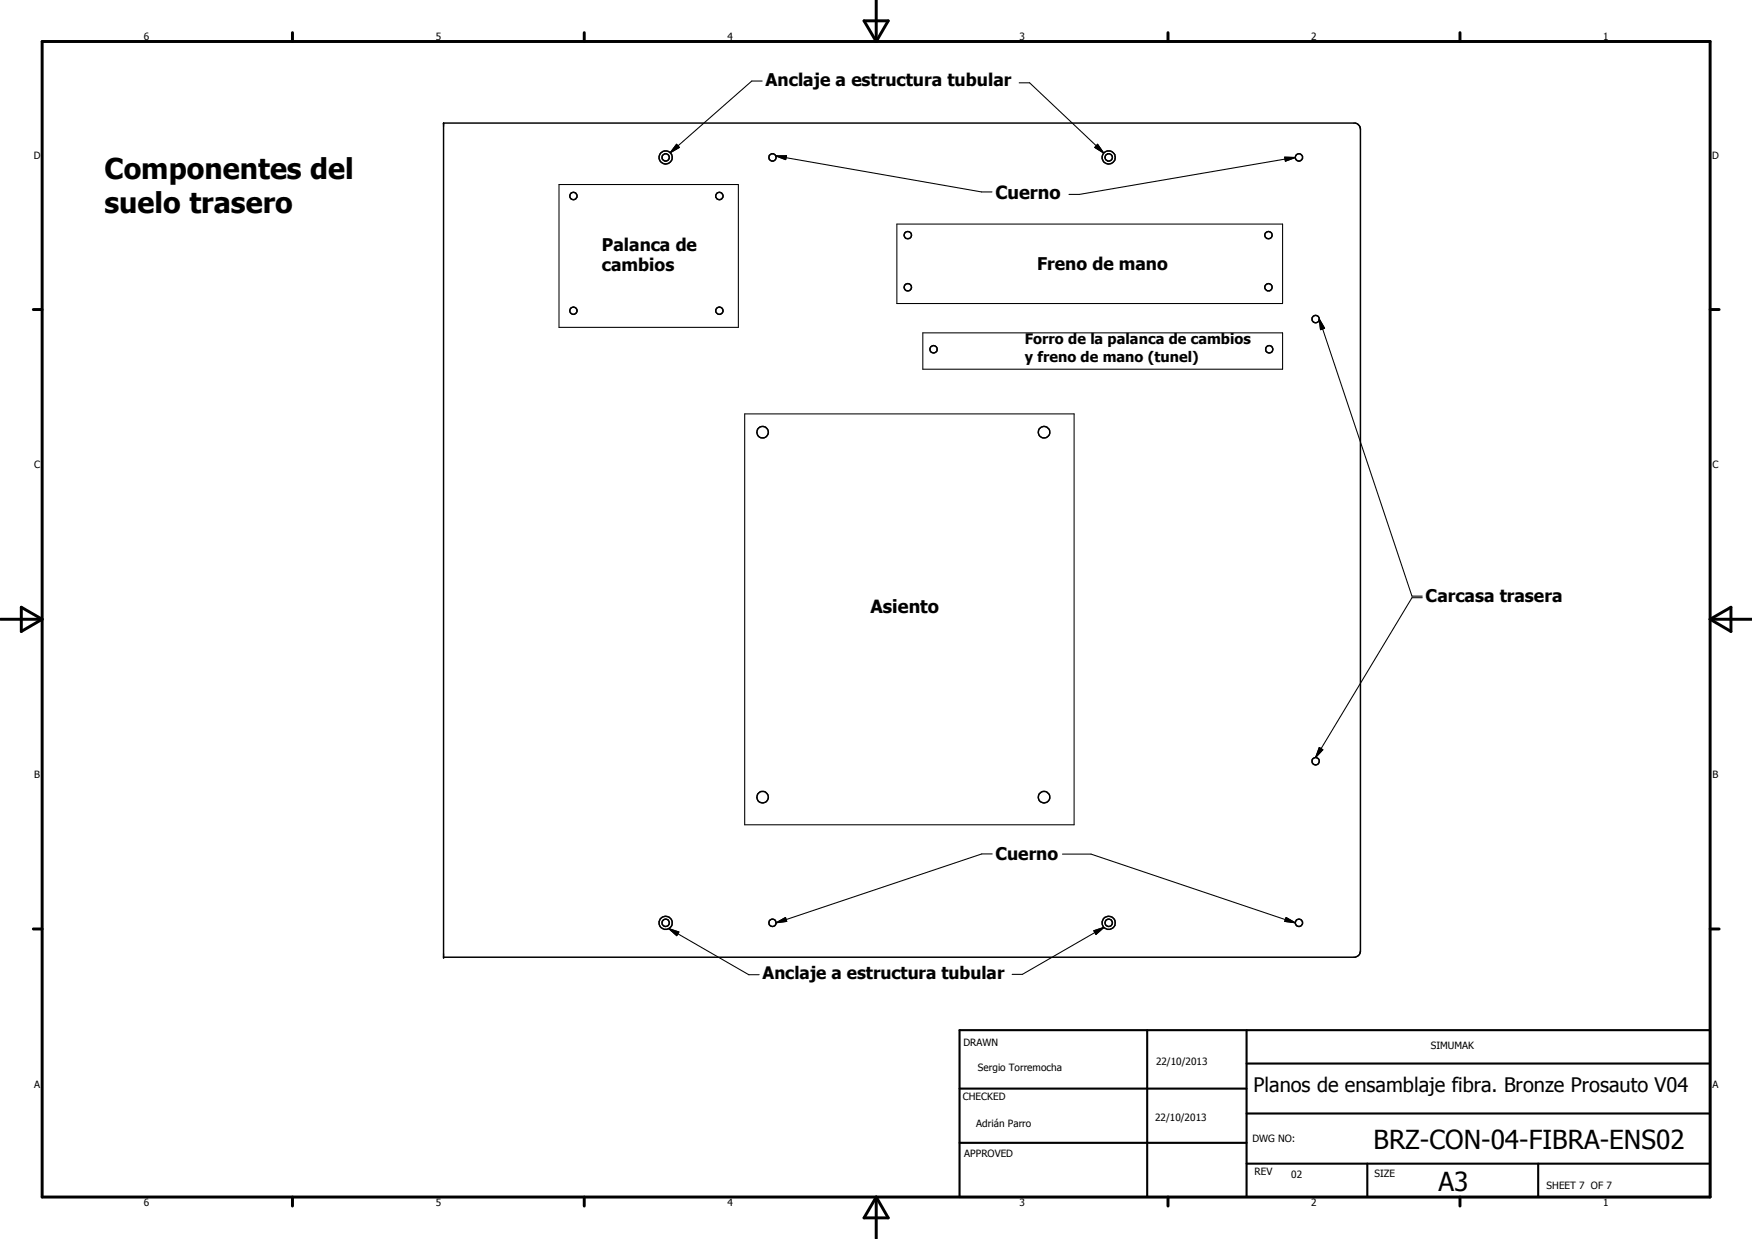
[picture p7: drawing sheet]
<svg xmlns="http://www.w3.org/2000/svg" width="420mm" height="297mm" viewBox="0 0 420 297" stroke-linecap="round" stroke-linejoin="round" font-family="sans-serif">
<g fill="none" stroke="#000" stroke-width=".35">
<path d="M106.4 29.5h218.6l.6 .2 .4 .4 .3 .8v197.2l-.3 .8-1 .6h-218.6z"/>
<circle cx="159.6" cy="37.8" r=".88"/>
<circle cx="159.6" cy="37.7" r="1.58"/>
<circle cx="185.2" cy="37.7" r=".88"/>
<circle cx="265.9" cy="37.7" r="1.58"/>
<circle cx="265.9" cy="37.7" r=".89"/>
<circle cx="311.5" cy="37.7" r=".87"/>
<circle cx="137.5" cy="47" r=".87"/>
<circle cx="172.5" cy="47" r=".89"/>
<circle cx="217.7" cy="56.4" r=".88"/>
<circle cx="304.2" cy="56.4" r=".88"/>
<circle cx="137.5" cy="74.5" r=".87"/>
<circle cx="172.5" cy="74.5" r=".88"/>
<circle cx="217.7" cy="68.9" r=".88"/>
<circle cx="304.2" cy="68.9" r=".88"/>
<circle cx="315.5" cy="76.5" r=".89"/>
<circle cx="223.9" cy="83.7" r=".88"/>
<circle cx="304.4" cy="83.7" r=".88"/>
<circle cx="182.9" cy="103.6" r="1.38"/>
<circle cx="250.4" cy="103.6" r="1.4"/>
<circle cx="182.9" cy="191.1" r="1.38"/>
<circle cx="250.4" cy="191.1" r="1.36"/>
<circle cx="315.5" cy="182.5" r=".89"/>
<circle cx="159.6" cy="221.2" r=".88"/>
<circle cx="159.6" cy="221.2" r="1.58"/>
<circle cx="185.2" cy="221.2" r=".88"/>
<circle cx="265.9" cy="221.2" r=".88"/>
<circle cx="265.9" cy="221.2" r="1.59"/>
<circle cx="311.5" cy="221.2" r=".88"/>
</g>
<g fill="#000">
<circle cx="106.4" cy="29.5" r=".18"/>
<circle cx="106.4" cy="229.5" r=".18"/>
</g>
<g fill="none" stroke="#000" stroke-width=".71">
<path d="M10.1 9.9h400v277.1h-400zM70.1 7.8v2.1M140.1 7.8v2.1M207.2 5h5.8l-2.9 4.9zM210.1 0v9.9M280.1 7.8v2.1M350.1 7.8v2.1M8 74.2h2.1M410.1 74.2h2.2M.1 148.5h10M5.1 145.6l5 2.9-5 2.9zM410.1 148.5h10"/>
<path d="M410.1 148.5l5-2.9v5.8zM8 222.7h2.1M410.1 222.7h2.2M70.1 287v2.1M140.1 287v2.1M210.1 287v10M210.1 287l2.9 5h-5.8zM280.1 287v2.1M350.1 287v2.1"/>
</g>
<path d="M230.1 247h180v40h-180zM275.1 247v40M298.9 255h111.2M298.9 247v40M230.1 274h68.8M230.1 261h68.8M298.9 279h111.2M298.9 267h111.2M327.9 279v8M368.9 279v8" fill="none" stroke="#000" stroke-width=".51"/>
<g fill="none" stroke="#000" stroke-width=".25">
<path d="M182.8 19.4h-2.5l-19.6 17.2M244.4 19.9h2.5l17.8 16.8M162.3 34.6l.6 .7-2.2 1.3zM186 37.4l2.6-.1-.2 1zM186 37.4l49.4 8.6h2.5M263.2 34.6l1.5 2.1-2.2-1.4zM308.1 37.7l2.5 .1-2.3 .9zM310.6 37.8l-51.7 8.8h-2.5M134.1 44.2h43v34.3h-43zM215.1 53.7h92.5v19.1h-92.5zM221.3 79.8h86.3v8.7h-86.3zM316.4 76.5l1.3 2.2-1 .3z"/>
<path d="M316.4 76.5l22.2 66.4h2.5M178.6 99.2h79v98.5h-79zM341.1 143.3h-2.5l-23.1 38.3M316.4 179.2l.8 .5-1.7 1.9zM237.9 204.7h-2.5l-49.3 16.5M254.8 204.8h6.9l48.9 16.4M308.4 220l2.2 1.2-2.5-.3zM160.4 222.6l2.4 .8-.5 .9zM160.4 222.6l19.2 11.1h2.5M186.1 221.2l2.3-1.2 .3 .9zM262.3 223.1l2.4-.8-1.9 1.7zM264.7 222.3l-19.5 11.3h-2.5"/>
</g>
<path d="M162.3 34.6l.6 .7-2.2 1.3zM186 37.4l2.6-.1-.2 1zM263.2 34.6l1.5 2.1-2.2-1.4zM308.1 37.7l2.5 .1-2.3 .9zM316.4 76.5l1.3 2.2-1 .3zM316.4 179.2l.8 .5-1.7 1.9zM186.1 221.2l2.3-1.2 .3 .9zM160.4 222.6l2.4 .8-.5 .9zM262.3 223.1l2.4-.8-1.9 1.7zM308.4 220l2.2 1.2-2.5-.3z" fill="#000"/>
<g font-size="6.9">
<text x="25" y="42.8">Componentes del</text>
<text x="25" y="51.1">suelo trasero</text>
</g>
<g font-size="6.3">
<text x="329.4" y="275.4">BRZ-CON-04-FIBRA-ENS02</text>
<text x="345" y="285.6">A3</text>
</g>
<text font-size="4.8" x="300.6" y="261.8">Planos de ensamblaje fibra. Bronze Prosauto V04</text>
<g font-size="4.4">
<text x="238.7" y="47.6">Cuerno</text>
<text x="208.8" y="147">Asiento</text>
</g>
<g font-size="4.2">
<text x="183.6" y="20.6">Anclaje a estructura tubular</text>
<text x="144.3" y="60.1">Palanca de</text>
<text x="144.3" y="65.1">cambios</text>
<text x="248.7" y="64.7">Freno de mano</text>
<text x="341.9" y="144.4">Carcasa trasera</text>
<text x="238.7" y="206.2">Cuerno</text>
</g>
<text font-size="4.1" x="182.9" y="234.8">Anclaje a estructura tubular</text>
<g font-size="3.5">
<text x="245.8" y="82.5">Forro de la palanca de cambios</text>
<text x="245.8" y="86.7">y freno de mano (tunel)</text>
</g>
<g font-size="2.4">
<text x="34.5" y="9.6">6</text>
<text x="104.5" y="9.6">5</text>
<text x="174.5" y="9.6">4</text>
<text x="244.5" y="9.6">3</text>
<text x="314.4" y="9.6">2</text>
<text x="384.5" y="9.6">1</text>
<text x="8.1" y="38">D</text>
<text x="410.6" y="38">D</text>
<text x="8.2" y="112.2">C</text>
<text x="410.7" y="112.2">C</text>
<text x="8.2" y="186.5">B</text>
<text x="410.7" y="186.5">B</text>
<text x="231" y="250.7">DRAWN</text>
<text x="343.1" y="251.5">SIMUMAK</text>
<text x="234.5" y="256.7">Sergio Torremocha</text>
<text x="277.2" y="255.3">22/10/2013</text>
<text x="8.2" y="260.7">A</text>
<text x="230.9" y="263.8">CHECKED</text>
<text x="410.7" y="260.7">A</text>
<text x="277" y="268.8">22/10/2013</text>
<text x="234.1" y="270.3">Adrián Parro</text>
<text x="300.3" y="273.7">DWG NO:</text>
<text x="231.3" y="277.4">APPROVED</text>
<text x="300.9" y="281.8">REV</text>
<text x="309.6" y="282.5">02</text>
<text x="329.6" y="282.2">SIZE</text>
<text x="370.9" y="285.1">SHEET 7 OF 7</text>
<text x="34.5" y="289.1">6</text>
<text x="104.5" y="289.1">5</text>
<text x="174.5" y="289.1">4</text>
<text x="244.5" y="289.1">3</text>
<text x="314.4" y="289.1">2</text>
<text x="384.5" y="289.1">1</text>
</g>
</svg>
